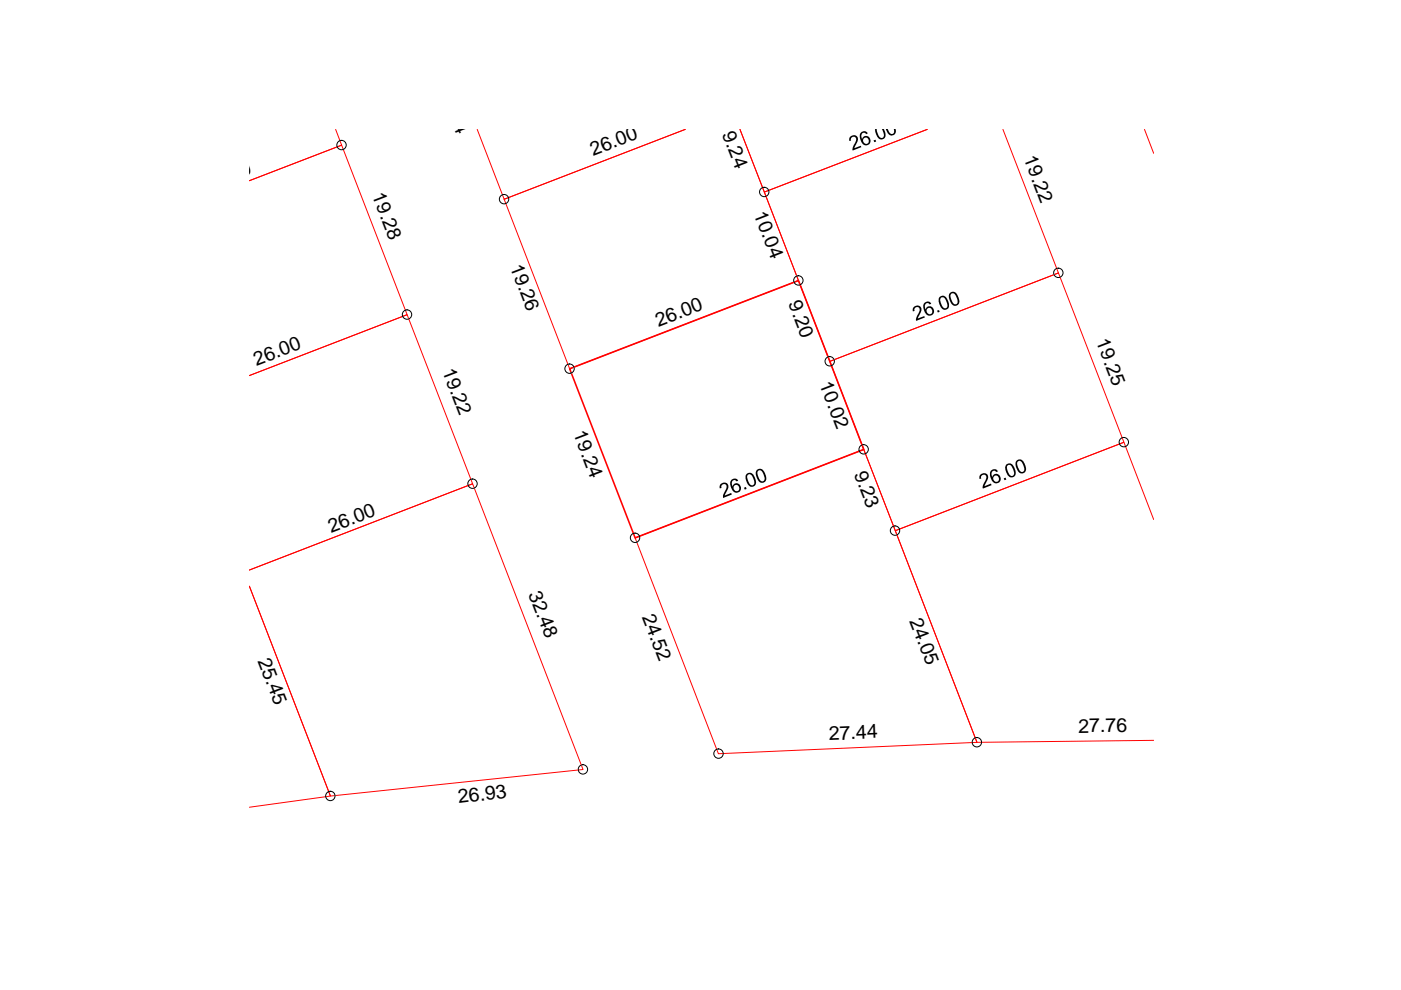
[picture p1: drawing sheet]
<svg xmlns="http://www.w3.org/2000/svg" width="297mm" height="210mm" viewBox="0 0 297 210" stroke-linecap="round" stroke-linejoin="round" font-family="sans-serif">
<path d="M71.2 27.4l1.2 3.4-19.5 7.5 19.5-7.5 13.9 35.9-33.4 12.9 33.4-12.9 13.9 35.9-47.3 18.3 47.3-18.3 23.4 60.6-53.5 5.6-17.2-44.5 17.2 44.5-17.2 2.4M101.2 27.4l5.7 14.8 38.4-14.8-38.4 14.8 13.9 36 48.5-18.7-12.4-32.1 5.2 13.3 34.5-13.3-34.5 13.3 13.8 35.9 48.5-18.7-11.8-30.5M242.7 27.4l1.9 5.1M175.9 76.6l48.5-18.7 13.9 35.9-48.5 18.7zM134.7 114l48.4-18.7 24 62.1-54.8 2.4zM244.6 110.2l-6.3-16.4-48.5 18.7 17.3 44.9 37.5-.4" fill="none" stroke="#f00" stroke-width=".21"/>
<path d="M120.8 78.2l48.5-18.7 13.8 35.8-48.4 18.7z" fill="none" stroke="#f00" stroke-width=".34"/>
<g fill="none" stroke="#000" stroke-width=".21">
<circle cx="72.4" cy="30.8" r=".99"/>
<circle cx="106.9" cy="42.2" r=".99"/>
<circle cx="162" cy="40.7" r=".99"/>
<circle cx="169.3" cy="59.5" r=".99"/>
<circle cx="224.4" cy="57.8" r=".99"/>
<circle cx="86.3" cy="66.7" r=".99"/>
<circle cx="120.8" cy="78.2" r=".99"/>
<circle cx="175.9" cy="76.6" r=".99"/>
<circle cx="183.1" cy="95.3" r=".99"/>
<circle cx="238.3" cy="93.7" r=".99"/>
<circle cx="100.2" cy="102.6" r=".99"/>
<circle cx="134.6" cy="114" r=".99"/>
<circle cx="189.8" cy="112.5" r=".99"/>
<circle cx="152.3" cy="159.8" r=".99"/>
<circle cx="207.1" cy="157.4" r=".99"/>
<circle cx="70" cy="168.8" r=".99"/>
<circle cx="123.6" cy="163.1" r=".99"/>
</g>
<g fill="#000">
<path d="M180.2 29.1l.7-.4 .7 .1 .3 .4v.5l-.8 1.7 1.4-.5 .1 .3-1.8 .7v-.7l.6-1.2 .1-.6-.2-.4h-.5l-.4 .3 .1 .5-.4 .1zM185.2 29.8l.4-.2 .2 .4-.4 .1zM193.7 65.2l.4-.3 .6-.1 .3 .1 .3 .4v.8l-.7 1.4 1.4-.5 .1 .3-1.8 .7-.1-.5 .7-1.4 .1-.6-.4-.4-.4 .1-.3 .2v.5l-.4 .1v-.5zM198.7 65.9l.4-.2 .1 .4-.4 .2zM152.9 102.6l.5-.3h.4l.4 .2 .2 .5v.5l-.7 1.6 1.3-.6 .2 .4-1.9 .7v-.6l.7-1.5 .1-.5-.3-.3h-.5l-.3 .3v.5h-.4v-.5zM157.7 103.4l.5-.1 .1 .4-.4 .1zM207.8 100.8l.6-.5 .7 .1 .4 .4v.5l-.8 1.8 1.4-.6 .1 .4-1.8 .7v-.6l.6-1.1 .1-.9-.3-.3h-.5l-.3 .3v.5l-.3 .1zM212.8 101.4l.4-.1 .2 .4-.4 .1z"/>
<path d="M182.6 28l.8-.2 .5 .4-.3 .2-.3-.2h-.5l-.2 .4v.5l.2 .4 .2-.5 .4-.2h.5l.4 .3 .3 .9-.4 .7-.9 .1-.7-.7-.3-1v-.6zM183.2 29.3l-.2 .4 .1 .5 .5 .3 .4-.1 .2-.3-.2-.7-.3-.2z"/>
<path d="M185.5 27.3h1.5a.7 .7 0 0 1 .7 .9l-.1 1-.5 .3h-.6l-.8-1.1zM185.9 27.3l.3 1.3 .6 .7 .4-.1 .2-.4-.2-1a.71 .71 0 0 0-1-.5z"/>
<path d="M187.7 27.3h1.8a.5 .5 0 0 1 .5 .3 .5 .5 0 0 1-.1 .6l-.5 .5h-.6l-.6-.5-.4-.9zM188 27.3h.2l.4 .9 .3 .2 .5-.1 .2-.5a.53 .53 0 0 0-.3-.5 .53 .53 0 0 0-.6 0z"/>
<path d="M195.9 64.3l.7-.4 .7 .3 .1 .2-.3 .2-.2-.3h-.5l-.3 .4v.5l.2 .4 .1-.3 .4-.4h.5l.4 .3 .3 .6v.5l-.3 .5-.9 .1-.5-.4-.6-1.3zM196.6 65.4l-.2 .4 .2 .5 .5 .3 .3-.1 .3-.2-.2-.8-.3-.2z"/>
<path d="M199.2 62.9l.9-.2 .6 .5 .5 1.2v.6l-.3 .5-.8 .2-.6-.5-.5-1.2v-.7zM199.5 63.1l-.2 .7 .5 1.1 .4 .5 .5-.1 .2-.7-.5-1.2-.4-.4z"/>
<path d="M201.3 62.2l.5-.3 .4-.1 .6 .5 .6 1.5v.5l-.3 .3-.7 .3-.6-.4-.6-1.4zM201.7 62.3l-.2 .6 .3 .9 .4 .6 .5 .1 .3-.3-.1-1.1-.5-.8z"/>
<path d="M210 99.9l.5-.4h.6l.5 .4-.4 .1a.65 .65 0 0 0-.9 .1 .65 .65 0 0 0 0 .9l.1 .2 .1-.4 .4-.3 .8 .1 .4 .6v.8l-.3 .3-.5 .2-.4-.1-.4-.2-.6-1.4zM210.9 100.9l-.3 .4 .1 .5 .4 .4 .4-.1 .3-.3-.1-.7-.3-.3z"/>
<path d="M215.5 97.7l.5-.3h.4l.6 .5 .6 1.4-.1 .5-.3 .4-.8 .2-.5-.5-.6-1.3v-.5zM215.9 97.8l-.3 .3 .1 .7 .5 .9 .3 .3a.63 .63 0 0 0 .7-.3 .63 .63 0 0 0-.2-.8l-.5-1.1-.3-.1z"/>
<path d="M155 101.9l.6-.4h.5l.4 .3v.1l-.3 .2-.4-.3-.4 .1-.2 .8 .1 .5 .3-.5 .4-.3 .4 .1 .5 .3 .2 .9-.4 .6-.7 .2-.6-.4-.6-1.3zM155.7 102.9l-.2 .3 .2 .7 .3 .2h.5l.3-.5-.2-.5-.5-.3z"/>
<path d="M158.2 100.5l.5-.3h.5l.6 .6 .5 1.4-.3 .8-.8 .2-.7-.6-.4-1.1v-.6zM158.6 100.6l-.2 .3 .1 .7 .4 .9 .3 .3a.65 .65 0 0 0 .7-.3 .65 .65 0 0 0-.1-.8l-.5-1-.3-.2z"/>
<path d="M160.4 99.8l.5-.4h.6l.4 .4 .6 1.4v.4l-.3 .6-.4 .2h-.5l-.5-.4-.5-1.2zM160.8 99.8l-.2 .6 .4 1.1 .3 .5h.5l.3-.4-.2-1.1-.5-.7z"/>
<path d="M213.3 98.6l.4-.3h.5l.7 .5 .4 1.2v.5l-.2 .5-.9 .2-.6-.5-.5-1.1v-.5zM213.6 98.7l-.1 .7 .2 .5 .4 .9 .5 .1 .4-.4-.2-1.1-.5-.7-.3-.1z"/>
</g>
<g font-size="4.1">
<text x="93.1" y="19" transform="rotate(69 93.1 19)">19.24</text>
<text x="153" y="28.4" transform="rotate(69 153 28.4)">9.24</text>
<text x="125.8" y="33.1" transform="rotate(-21 125.8 33.1)">26.00</text>
<text x="217" y="33.6" transform="rotate(69 217 33.6)">19.22</text>
<text x="43.9" y="40.5" transform="rotate(-21 43.9 40.5)">26.00</text>
<text x="78.9" y="41.4" transform="rotate(69 78.9 41.4)">19.28</text>
<text x="159.8" y="45.4" transform="rotate(69 159.8 45.4)">10.04</text>
<text x="108.1" y="56.6" transform="rotate(69 108.1 56.6)">19.26</text>
<text x="167.1" y="64.3" transform="rotate(69 167.1 64.3)">9.20</text>
<text x="139.6" y="69.3" transform="rotate(-21 139.6 69.3)">26.00</text>
<text x="54.4" y="77.6" transform="rotate(-21 54.4 77.6)">26.00</text>
<text x="232.3" y="72.3" transform="rotate(69 232.3 72.3)">19.25</text>
<text x="93.7" y="78.6" transform="rotate(69 93.7 78.6)">19.22</text>
<text x="173.7" y="81.5" transform="rotate(69 173.7 81.5)">10.02</text>
<text x="121.5" y="91.9" transform="rotate(69 121.5 91.9)">19.24</text>
<text x="181" y="100.5" transform="rotate(69 181 100.5)">9.23</text>
<text x="70.2" y="112.9" transform="rotate(-21 70.2 112.9)">26.00</text>
<text x="112" y="125.9" transform="rotate(69 112 125.9)">32.48</text>
<text x="136.1" y="130.7" transform="rotate(69 136.1 130.7)">24.52</text>
<text x="192.8" y="131.6" transform="rotate(69 192.8 131.6)">24.05</text>
<text x="54.6" y="140.1" transform="rotate(69 54.6 140.1)">25.45</text>
<text x="228.6" y="155.3" transform="rotate(-1 228.6 155.3)">27.76</text>
<text x="175.8" y="156.9" transform="rotate(-2 175.8 156.9)">27.44</text>
<text x="97.3" y="170.3" transform="rotate(-7 97.3 170.3)">26.93</text>
</g>
</svg>
